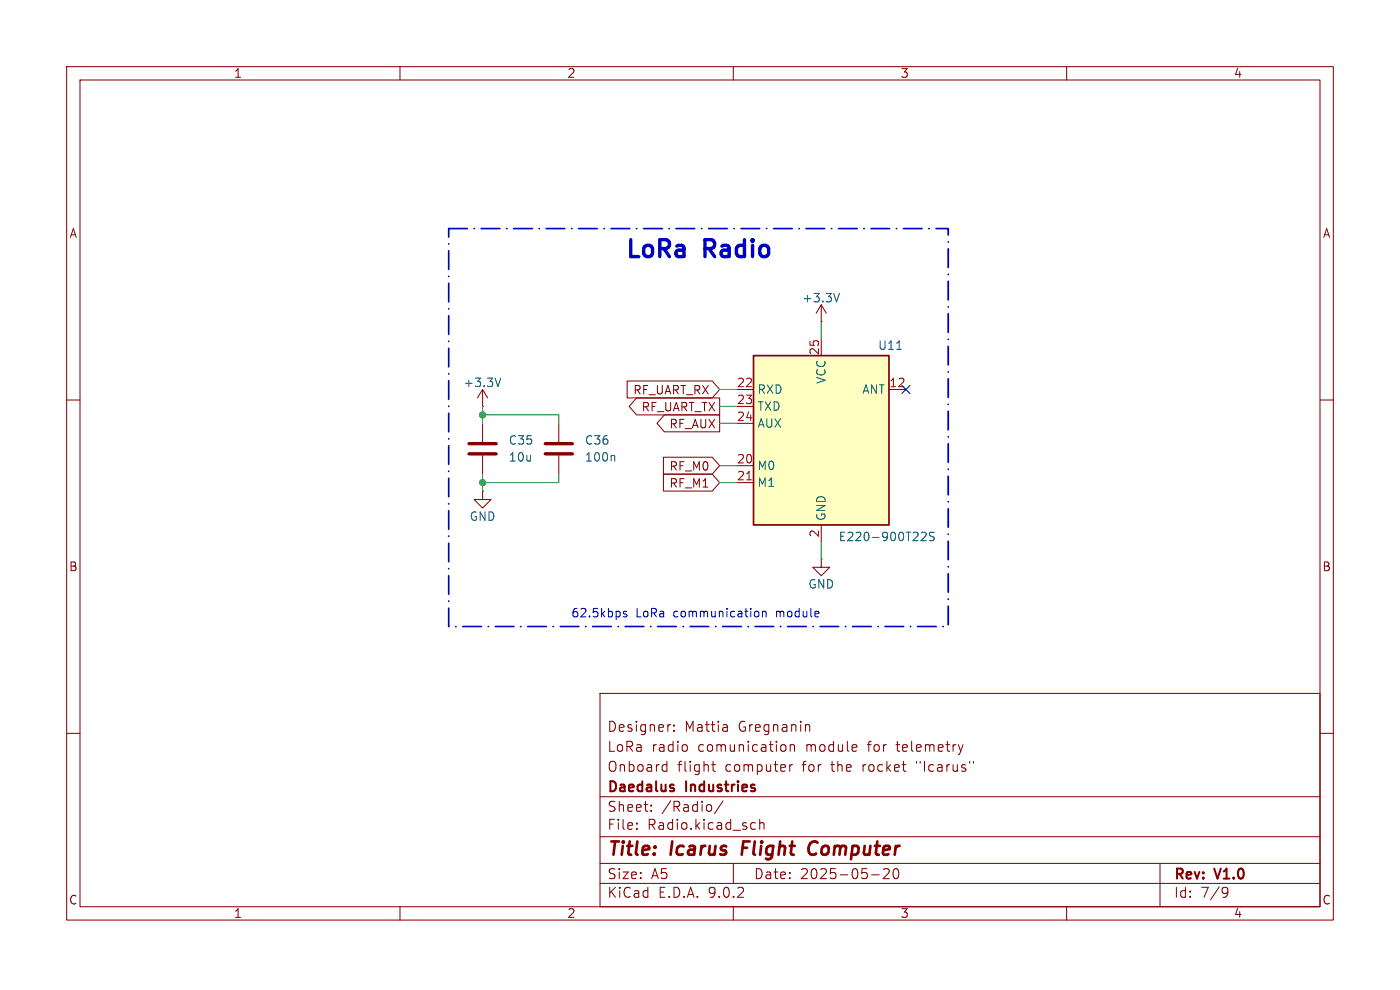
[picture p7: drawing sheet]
<svg xmlns="http://www.w3.org/2000/svg" width="297mm" height="210mm" viewBox="0 0 297 210" stroke-linecap="round" stroke-linejoin="round" font-family="sans-serif">
<g fill="none" stroke="#840000" stroke-width=".22">
<path d="M14.1 14.1h268.8v181.1h-268.8zM17 17h263v175.3h-263zM84.9 14.1v2.9M155.6 14.1v2.9M226.3 14.1v2.9M14.1 84.9h2.9M102.4 86.2h.1M102.4 82.6v3.6M102.4 89.8v4M102.4 96.6v4M102.4 82.6l-1.1 1.8M102.4 82.6l1.1 1.8"/>
<path d="M118.5 89.8v4M118.5 96.6v4M280 84.9h2.9M102.4 104.2v1.8h1.8l-1.8 1.8-1.8-1.8h1.8M102.4 104.2h.1M14.1 155.6h2.9M127.3 147.1h152.7v45.2h-152.7zM142.1 153.7h.2M143 154.9v.2M143 153.8v.2M145.7 158.2v1M154 153.7l.3 .3v1.1"/>
<path d="M154.3 155l-.2 .1M154.3 154.2l-.2 .1M166.3 158l.4 .4v.6l-.4 .4M167.6 158.2a.53 .53 0 0 1 .9 .1v1.1M167.6 158v1.4M171.2 153.7h.3l.3 .3v1.1M204.3 158l-.5 1.4M280 155.6h2.9M127.3 177.5h152.7M127.3 169h152.7M135.1 175.7v.2M135.1 174.6v.2"/>
<path d="M138.1 171.9v.2M138.1 170.8v.2M140.9 162.2l.6 .1M141.5 161.5v2.1M141.5 163.5l-.6 .1M150.8 170.8l.2 .3v.6l-.2 .3M151 162.2h.8M151.3 161.5v1.8l.1 .2 .4 .1M153.4 169.9l-1.8 2.7M159.7 174.5l.6 .1M160.3 175.8l-.6 .1M161.2 174.7a.53 .53 0 0 1 .9 .1v1.1"/>
<path d="M161.2 173.8v2.1M167.5 162.2v1.4M168.1 162.2l-.4 .1-.2 .3M206.5 161.5v.4M84.9 192.3v2.9M127.3 187.4h152.7M127.3 183.2h152.7M155.6 192.3v2.9M155.6 183.2v4.2M184.9 185.6h1.6M188.5 184.5v.7l-1.2 1.2h1.4M189.7 184.5a1.44 1.44 0 0 0 .3 1.9h.2a1.29 1.29 0 0 0 .3-1.9"/>
<path d="M226.3 192.3v2.9M246.1 183.2v9.1M259.7 188.2h.4l.3 .2a1.4 1.4 0 0 1-.5 1.9h-.4M260.5 189.1l-.4 .4h-.4"/>
</g>
<path d="M157.7 178.5l-.4 2.8M172.9 178.5a1.6 1.6 0 0 0-1.3 1 1.6 1.6 0 0 0 .3 1.7l.4 .1 .7-.1" fill="none" stroke="#840000" stroke-width=".57"/>
<path d="M142.7 167.1l.3 .3-.3 .4M142.7 166.4l.2 .1" fill="none" stroke="#840000" stroke-width=".42"/>
<path d="M99.5 94.1h5.8M99.5 96.3h5.8M115.7 94.1h5.7M115.7 96.3h5.7" fill="none" stroke="#840000" stroke-width=".72"/>
<path d="M106.2 80.2l-.6 1.8M130.2 96.6l.2 .3v.9" fill="none" stroke="#006464" stroke-width=".22"/>
<path d="M159.9 75.4h28.7v36h-28.7z" fill="#ffffc2"/>
<path d="M159.9 75.4h28.7v36h-28.7z" fill="none" stroke="#840000" stroke-width=".36"/>
<g fill="none" stroke="#840000" stroke-width=".22">
<path d="M174.2 68.3h.1M174.2 64.7v3.6M174.2 71.8v3.6M174.2 64.7l-1.1 1.8M174.2 64.7l1.1 1.8M133 80.8h18.1l1.6 1.8-1.6 1.8h-18.1zM135 84.4h17.7v3.6h-17.7l-1.5-1.8zM140.7 97h10.4l1.6 1.8-1.6 1.8h-10.4zM140.9 88h11.8v3.6h-11.8l-1.5-1.8zM156.3 82.6h3.6M156.3 86.2h3.6M156.3 89.8h3.6"/>
<path d="M156.3 98.8h3.6M188.6 82.6h3.6M140.7 100.6h10.4l1.6 1.8-1.6 1.8h-10.4zM156.3 102.4h3.6M174.2 118.5v1.8h1.8l-1.8 1.8-1.8-1.8h1.8M174.2 118.5h.1M174.2 111.4v3.6"/>
</g>
<path d="M158.4 101.8h1" fill="none" stroke="#a90000" stroke-width=".22"/>
<path d="M178.1 62.2l-.6 1.8M190.2 74.1h1.1M195.5 113.1l.6-.2 .3 .2 .1 .3-1.1 1.3h1.1M198.2 113l-.7-.1-.2 .2v.5l.7 .3 .2 .4-.3 .4-.7-.1" fill="none" stroke="#006464" stroke-width=".22"/>
<path d="M174.2 68.3v3.5M102.4 86.2v3.6M102.4 88h16.1v1.8M152.7 86.2h3.6M152.7 98.8h3.6M152.7 82.6h3.6M152.7 89.8h3.6M102.4 100.6v3.6M118.5 100.6v1.8h-16.1M152.7 102.4h3.6M174.2 115v3.5" fill="none" stroke="#009600" stroke-width=".22"/>
<path d="M191.3 81.8l1.7 1.7M193 81.8l-1.7 1.7" fill="none" stroke="#000084" stroke-width=".22"/>
<path d="M132.9 129.8l-.4-.1-.3 .2 .1 .3 .6 .1v.5h-.7M160.4 129.7l.4 .1 .2 .2-.1 .7-.5 .2M161.8 129.8l.2-.1 .4 .1 .1 1.1M161.8 129.7v1.2" fill="none" stroke="#0000c2" stroke-width=".22"/>
<path d="M95.2 48.5h106v84.4h-106z" fill="none" stroke="#0000c2" stroke-width=".36" stroke-dasharray="3.9 1.4 .1 1.4"/>
<g fill="#009600" stroke="#009600" stroke-width=".22">
<circle cx="102.4" cy="88" r=".65"/>
<circle cx="102.4" cy="102.4" r=".65"/>
</g>
<g font-size="5" fill="#0000c2">
<text x="132.2" y="55.7">LoRa</text>
<text x="149.4" y="55.7">Radio</text>
</g>
<g font-size="3.9" fill="#840000">
<text x="128.7" y="182.3">Title:</text>
<text x="142.4" y="182.3">Icarus</text>
<text x="158.6" y="182.3">Flight</text>
<text x="173.9" y="182.3">Computer</text>
</g>
<g font-size="3" fill="#840000">
<text x="128.7" y="155.5">Designer:</text>
<text x="145.2" y="155.5">Mattia</text>
<text x="156.7" y="155.5">Gregnanin</text>
<text x="128.7" y="159.8">LoRa</text>
<text x="138.2" y="159.8">radio</text>
<text x="148.1" y="159.8">comunication</text>
<text x="171.2" y="159.8">module</text>
<text x="184.5" y="159.8">for</text>
<text x="190.8" y="159.8">telemetry</text>
<text x="128.7" y="164">Onboard</text>
<text x="143.7" y="164">flight</text>
<text x="153.9" y="164">computer</text>
<text x="170.5" y="164">for</text>
<text x="176.8" y="164">the</text>
<text x="183.6" y="164">rocket</text>
<text x="195.2" y="164">&quot;Icarus&quot;</text>
<text x="128.7" y="172.5">Sheet:</text>
<text x="128.7" y="168.6">Daedalus</text>
<text x="140.3" y="172.5">/Radio/</text>
<text x="145.6" y="168.6">Industries</text>
<text x="128.7" y="176.3">File:</text>
<text x="137.3" y="176.3">Radio.kicad_sch</text>
<text x="128.7" y="190.8">KiCad</text>
<text x="128.7" y="186.8">Size:</text>
<text x="138.1" y="186.8">A5</text>
<text x="139.6" y="190.8">E.D.A.</text>
<text x="150.4" y="190.8">9.0.2</text>
<text x="159.8" y="186.8">Date:</text>
<text x="169.7" y="186.8">2025-05-20</text>
<text x="248.9" y="187.1">Rev:</text>
<text x="248.9" y="190.8">Id:</text>
<text x="254.7" y="190.8">7/9</text>
<text x="257.9" y="187.1">V1.0</text>
</g>
<g font-size="2.6" fill="#840000">
<text x="49.5" y="16.8">1</text>
<text x="120.2" y="16.8">2</text>
<text x="190.9" y="16.8">3</text>
<text x="261.6" y="16.8">4</text>
<text x="14.6" y="50.7">A</text>
<text x="280.5" y="50.7">A</text>
<text x="14.5" y="121.5">B</text>
<text x="280.4" y="121.5">B</text>
<text x="14.5" y="192.2">C</text>
<text x="49.5" y="195">1</text>
<text x="120.2" y="195">2</text>
<text x="190.9" y="195">3</text>
<text x="261.6" y="195">4</text>
<text x="280.4" y="192.2">C</text>
</g>
<g font-size="2.5" fill="#006464">
<text x="170.1" y="64.4">+3.3V</text>
<text x="186.2" y="74.5">U11</text>
<text x="98.2" y="82.4">+3.3V</text>
<text x="160.6" y="83.8">RXD</text>
<text x="175.4" y="81.6" transform="rotate(-90 175.4 81.6)">VCC</text>
<text x="182.8" y="83.8">ANT</text>
<text x="160.6" y="87.4">TXD</text>
<text x="107.8" y="94.6">C35</text>
<text x="123.9" y="94.6">C36</text>
<text x="160.6" y="91">AUX</text>
<text x="107.8" y="98.2">10u</text>
<text x="123.9" y="98.2">100n</text>
<text x="160.6" y="100">M0</text>
<text x="160.6" y="103.6">M1</text>
<text x="99.5" y="110.8">GND</text>
<text x="175.4" y="110.6" transform="rotate(-90 175.4 110.6)">GND</text>
<text x="177.8" y="115.1">E220-900T22S</text>
<text x="171.3" y="125.2">GND</text>
</g>
<g font-size="2.5" fill="#a90000">
<text x="173.9" y="75.5" transform="rotate(-90 173.9 75.5)">25</text>
<text x="156.2" y="82.3">22</text>
<text x="188.5" y="82.3">12</text>
<text x="156.2" y="85.9">23</text>
<text x="156.2" y="89.4">24</text>
<text x="156.2" y="98.4">20</text>
<text x="156.2" y="102">21</text>
<text x="173.9" y="114.2" transform="rotate(-90 173.9 114.2)">2</text>
</g>
<g font-size="2.5" fill="#840000">
<text x="134.2" y="84">RF_UART_RX</text>
<text x="136" y="87.6">RF_UART_TX</text>
<text x="141.9" y="91.2">RF_AUX</text>
<text x="141.9" y="100.1">RF_M0</text>
<text x="141.9" y="103.7">RF_M1</text>
</g>
<g font-size="2.5" fill="#0000c2">
<text x="121.1" y="131.3">62.5kbps</text>
<text x="134.9" y="131.3">LoRa</text>
<text x="143" y="131.3">communication</text>
<text x="165" y="131.3">module</text>
</g>
</svg>
